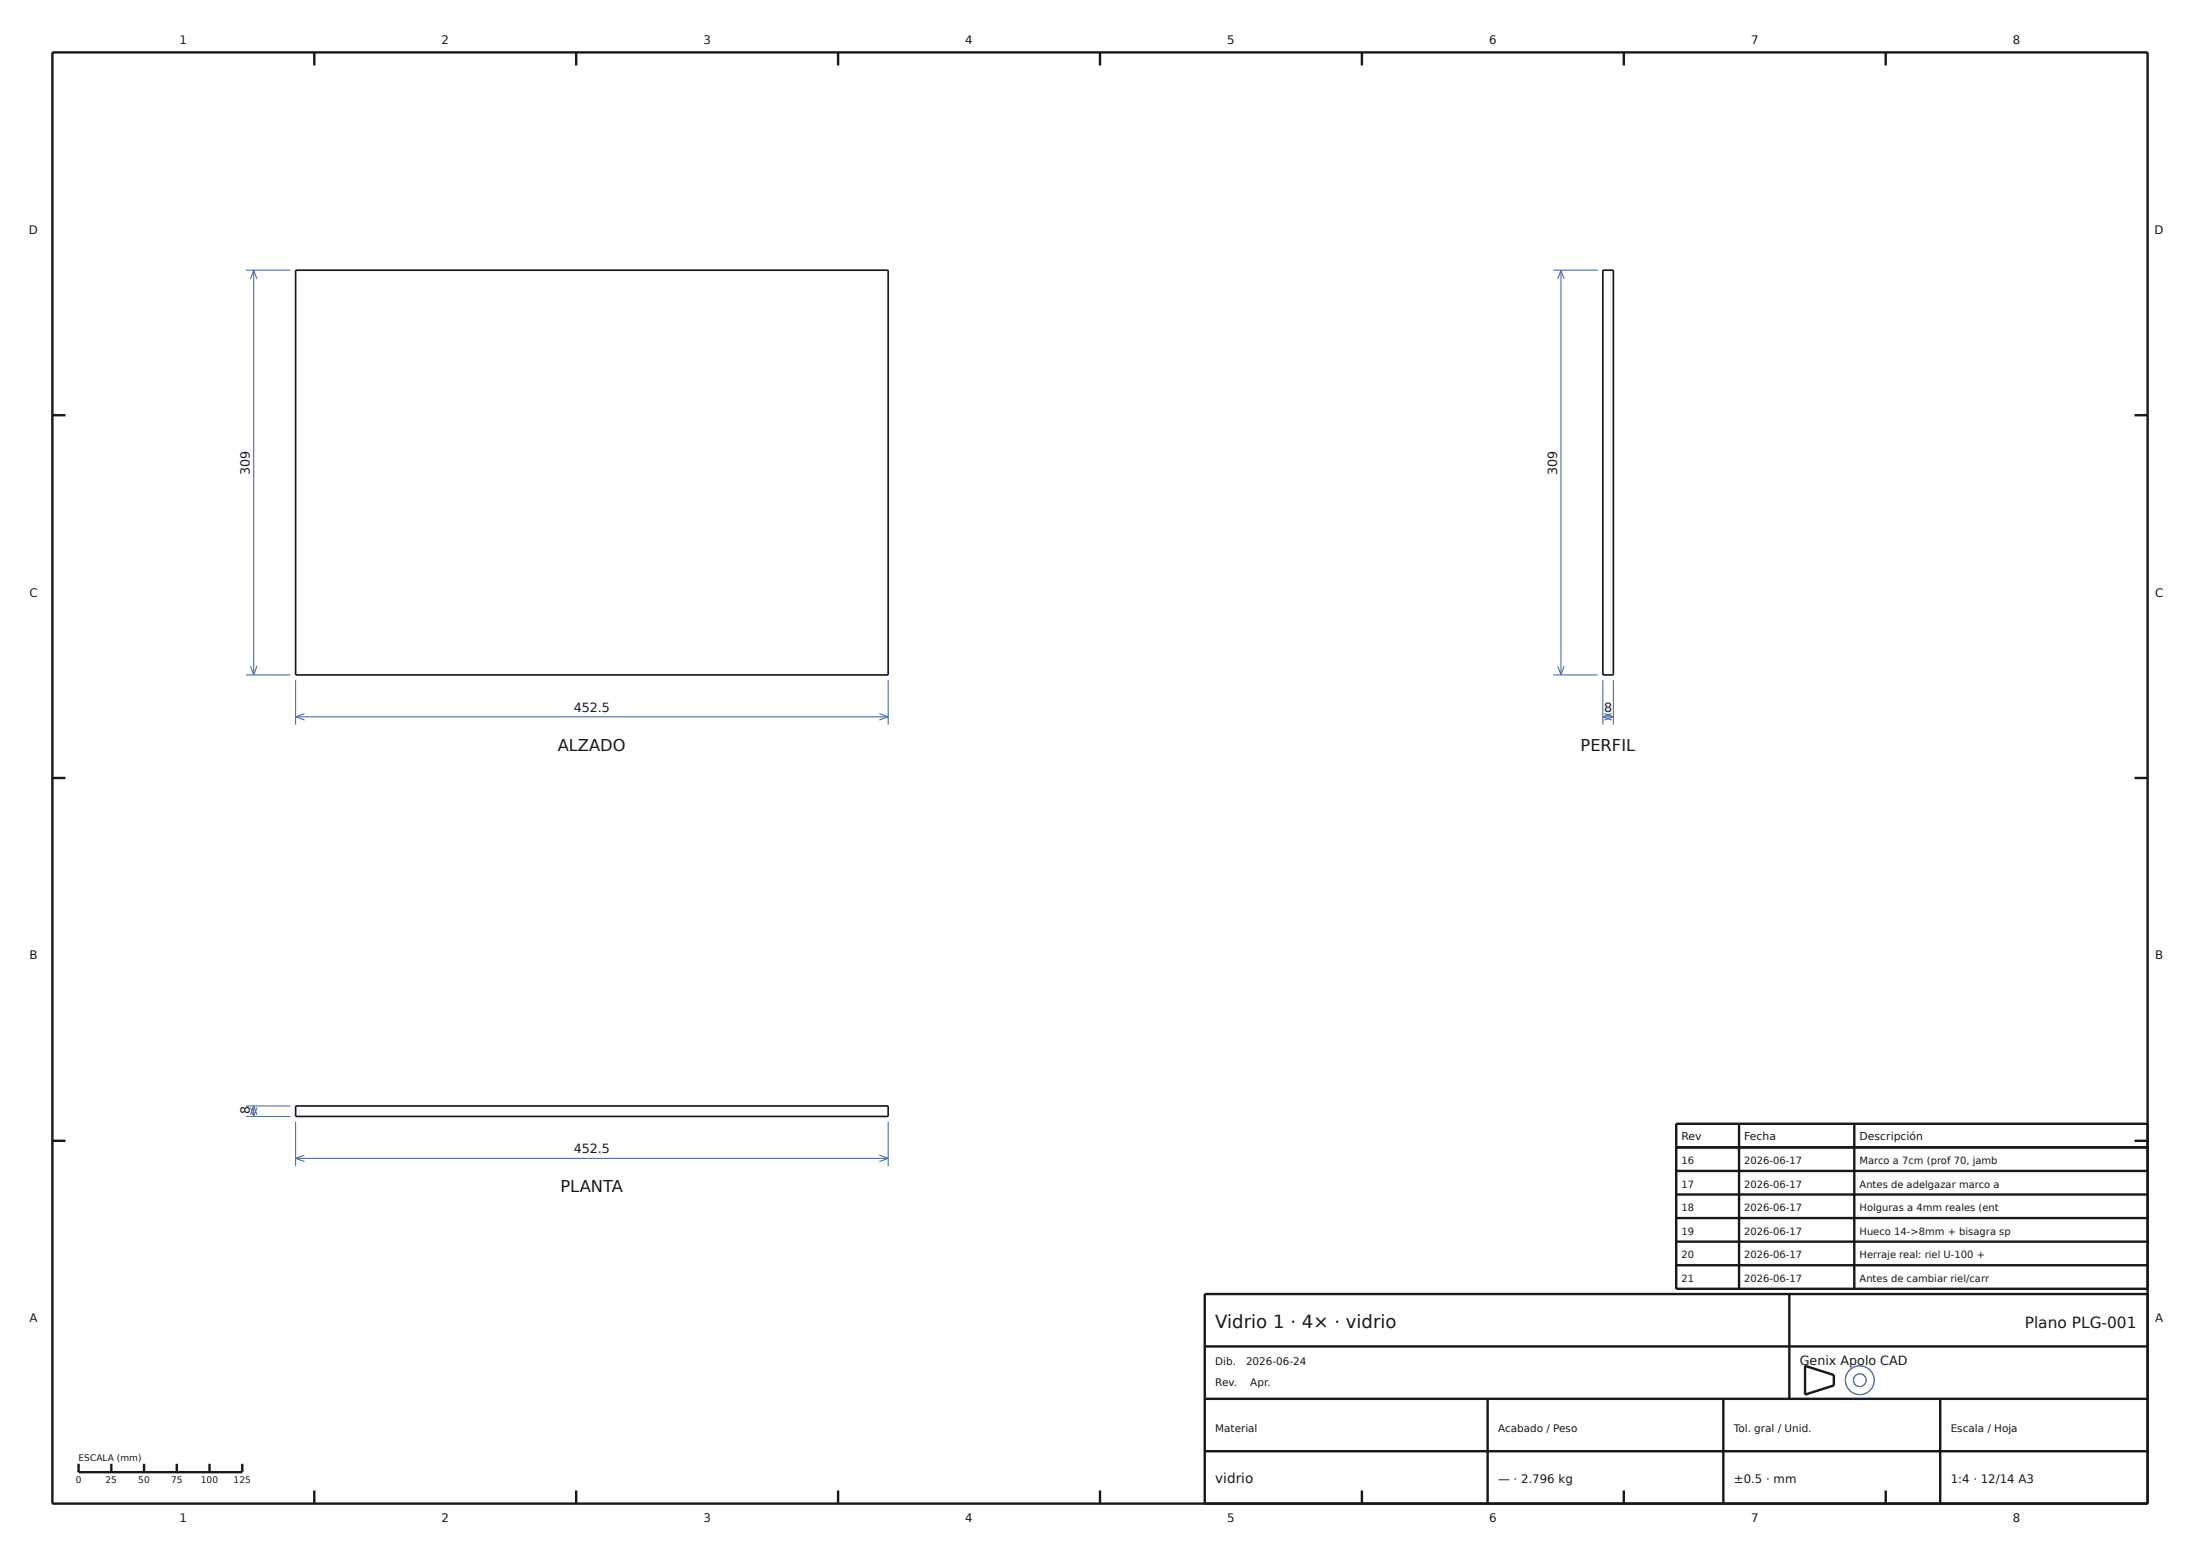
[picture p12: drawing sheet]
<svg xmlns="http://www.w3.org/2000/svg" width="420mm" height="297mm" viewBox="0 0 420 297" stroke-linecap="round" stroke-linejoin="round" font-family="sans-serif">
<g fill="#fdfdfb" stroke="#3a5e9c" stroke-width=".25">
<circle cx="355" cy="263.5" r="2.75"/>
<circle cx="355.1" cy="263.5" r="1.21"/>
</g>
<g fill="none" stroke="#16181d" stroke-width=".46">
<path d="M10 10h400v277h-400zM60 10v2.5M110 10v2.5M160 10v2.5M210 10v2.5M260 10v2.5M310 10v2.5M360 10v2.5M10 79.3h2.5M407.5 79.3h2.5M10 148.5h2.5M407.5 148.5h2.5"/>
<path d="M10 217.8h2.5M320 219h90M332 214.5v31.5M354 214.5v31.5M407.5 217.8h2.5M410 214.5h-90v31.5h90M320 223.5h90M320 228h90M320 232.5h90M320 237h90M230 257h180M320 241.5h90"/>
<path d="M341.6 247v20M410 247h-180v40M15 279.4v1.6h31.2v-1.6M21.3 279.4v1.6M27.5 279.4v1.6M33.7 279.4v1.6M40 279.4v1.6M230 277h180M230 267h180M284 267v20M329 267v20M344.6 260.7l5.5 1.8v1.9l-5.5 1.8z"/>
<path d="M370.4 267v20M60 284.5v2.5M110 284.5v2.5M160 284.5v2.5M210 284.5v2.5M260 284.5v2.5M310 284.5v2.5M360 284.5v2.5"/>
</g>
<path d="M56.4 51.6h113.2v77.2h-113.2zM306 51.6h2v77.2h-2zM56.4 211.1h113.2v2h-113.2z" fill="none" stroke="#16181d" stroke-width=".32"/>
<g fill="none" stroke="#3a5e9c" stroke-width=".19">
<path d="M46.9 51.6h8.5M48.4 51.6v77.2M48.4 51.6l.7 1.7M48.4 51.6l-.6 1.7M296.5 51.6h8.5M298 51.6v77.2M298 51.6l.6 1.7M298 51.6l-.6 1.7M46.9 128.8h8.5M47.8 127.1l.6 1.7M49.1 127.1l-.7 1.7M56.4 129.8v8.5"/>
<path d="M56.4 136.8h113.2M56.4 136.8l1.7 .6M58.1 136.2l-1.7 .6M167.9 136.2l1.7 .6M169.6 129.8v8.5M169.6 136.8l-1.7 .6M296.5 128.8h8.5M297.4 127.1l.6 1.7M298.6 127.1l-.6 1.7M306 136.8h2M306 129.8v8.5M306 136.8l1.7 .6"/>
<path d="M306.3 136.2l1.7 .6M307.7 136.2l-1.7 .6M308 129.8v8.5M308 136.8l-1.7 .6M46.9 213.1h8.5M46.9 211.1h8.5M47.8 211.4l.6 1.7M48.4 211.1v2M48.4 211.1l.7 1.7M48.4 211.1l-.6 1.7M49.1 211.4l-.7 1.7M56.4 214.1v8.5"/>
<path d="M169.6 214.1v8.5M56.4 221.1h113.2M56.4 221.1l1.7 .6M58.1 220.5l-1.7 .6M167.9 220.5l1.7 .6M169.6 221.1l-1.7 .6"/>
</g>
<text font-size="3.5" fill="#16181d" x="232" y="253.4">Vidrio 1 · 4× · vidrio</text>
<g font-size="3.1" fill="#16181d">
<text x="106.5" y="143.3">ALZADO</text>
<text x="301.7" y="143.3">PERFIL</text>
<text x="107" y="227.6">PLANTA</text>
</g>
<text font-size="2.9" fill="#16181d" x="386.5" y="253.4">Plano PLG-001</text>
<text font-size="2.6" fill="#16181d" x="232" y="283">vidrio</text>
<g font-size="2.4" fill="#16181d">
<text x="47.7" y="90.7" transform="rotate(-90 47.7 90.7)">309</text>
<text x="297.3" y="90.7" transform="rotate(-90 297.3 90.7)">309</text>
<text x="109.5" y="135.8">452.5</text>
<text x="306.2" y="135.8">8</text>
<text x="47.7" y="212.6" transform="rotate(-90 47.7 212.6)">8</text>
<text x="109.5" y="220.1">452.5</text>
<text x="343.6" y="260.6">Genix Apolo CAD</text>
</g>
<g font-size="2.2" fill="#16181d">
<text x="34.3" y="8.4">1</text>
<text x="84.3" y="8.4">2</text>
<text x="134.3" y="8.4">3</text>
<text x="184.3" y="8.4">4</text>
<text x="234.3" y="8.4">5</text>
<text x="284.3" y="8.4">6</text>
<text x="334.3" y="8.4">7</text>
<text x="384.3" y="8.4">8</text>
<text x="5.5" y="44.6">D</text>
<text x="411.3" y="44.6">D</text>
<text x="5.6" y="113.9">C</text>
<text x="411.4" y="113.9">C</text>
<text x="5.6" y="183.1">B</text>
<text x="411.4" y="183.1">B</text>
<text x="5.6" y="252.4">A</text>
<text x="411.4" y="252.4">A</text>
<text x="286" y="283">— · 2.796 kg</text>
<text x="331" y="283">±0.5 · mm</text>
<text x="372.4" y="283">1:4 · 12/14 A3</text>
<text x="34.3" y="290.6">1</text>
<text x="84.3" y="290.6">2</text>
<text x="134.3" y="290.6">3</text>
<text x="184.3" y="290.6">4</text>
<text x="234.3" y="290.6">5</text>
<text x="284.3" y="290.6">6</text>
<text x="334.3" y="290.6">7</text>
<text x="384.3" y="290.6">8</text>
</g>
<g font-size="2.1" fill="#16181d">
<text x="321" y="217.6">Rev</text>
<text x="333" y="217.6">Fecha</text>
<text x="355" y="217.6">Descripción</text>
</g>
<g font-size="2" fill="#16181d">
<text x="232" y="260.6">Dib.</text>
<text x="237.9" y="260.6">2026-06-24</text>
<text x="232" y="264.6">Rev.</text>
<text x="238.7" y="264.6">Apr.</text>
<text x="232" y="273.4">Material</text>
<text x="286" y="273.4">Acabado / Peso</text>
<text x="331" y="273.4">Tol. gral / Unid.</text>
<text x="372.4" y="273.4">Escala / Hoja</text>
</g>
<g font-size="1.9" fill="#16181d">
<text x="321" y="222.2">16</text>
<text x="321" y="226.7">17</text>
<text x="333" y="222.2">2026-06-17</text>
<text x="333" y="226.7">2026-06-17</text>
<text x="355" y="222.2">Marco a 7cm (prof 70, jamb</text>
<text x="355" y="226.7">Antes de adelgazar marco a</text>
<text x="321" y="231.2">18</text>
<text x="333" y="231.2">2026-06-17</text>
<text x="355" y="231.2">Holguras a 4mm reales (ent</text>
<text x="321" y="235.7">19</text>
<text x="333" y="235.7">2026-06-17</text>
<text x="355" y="235.7">Hueco 14-&gt;8mm + bisagra sp</text>
<text x="321" y="240.2">20</text>
<text x="321" y="244.7">21</text>
<text x="333" y="240.2">2026-06-17</text>
<text x="333" y="244.7">2026-06-17</text>
<text x="355" y="240.2">Herraje real: riel U-100 +</text>
<text x="355" y="244.7">Antes de cambiar riel/carr</text>
</g>
<g font-size="1.7" fill="#16181d">
<text x="15" y="278.8">ESCALA (mm)</text>
<text x="14.5" y="283">0</text>
<text x="20.2" y="283">25</text>
<text x="26.4" y="283">50</text>
<text x="32.7" y="283">75</text>
<text x="38.4" y="283">100</text>
<text x="44.6" y="283">125</text>
</g>
</svg>
